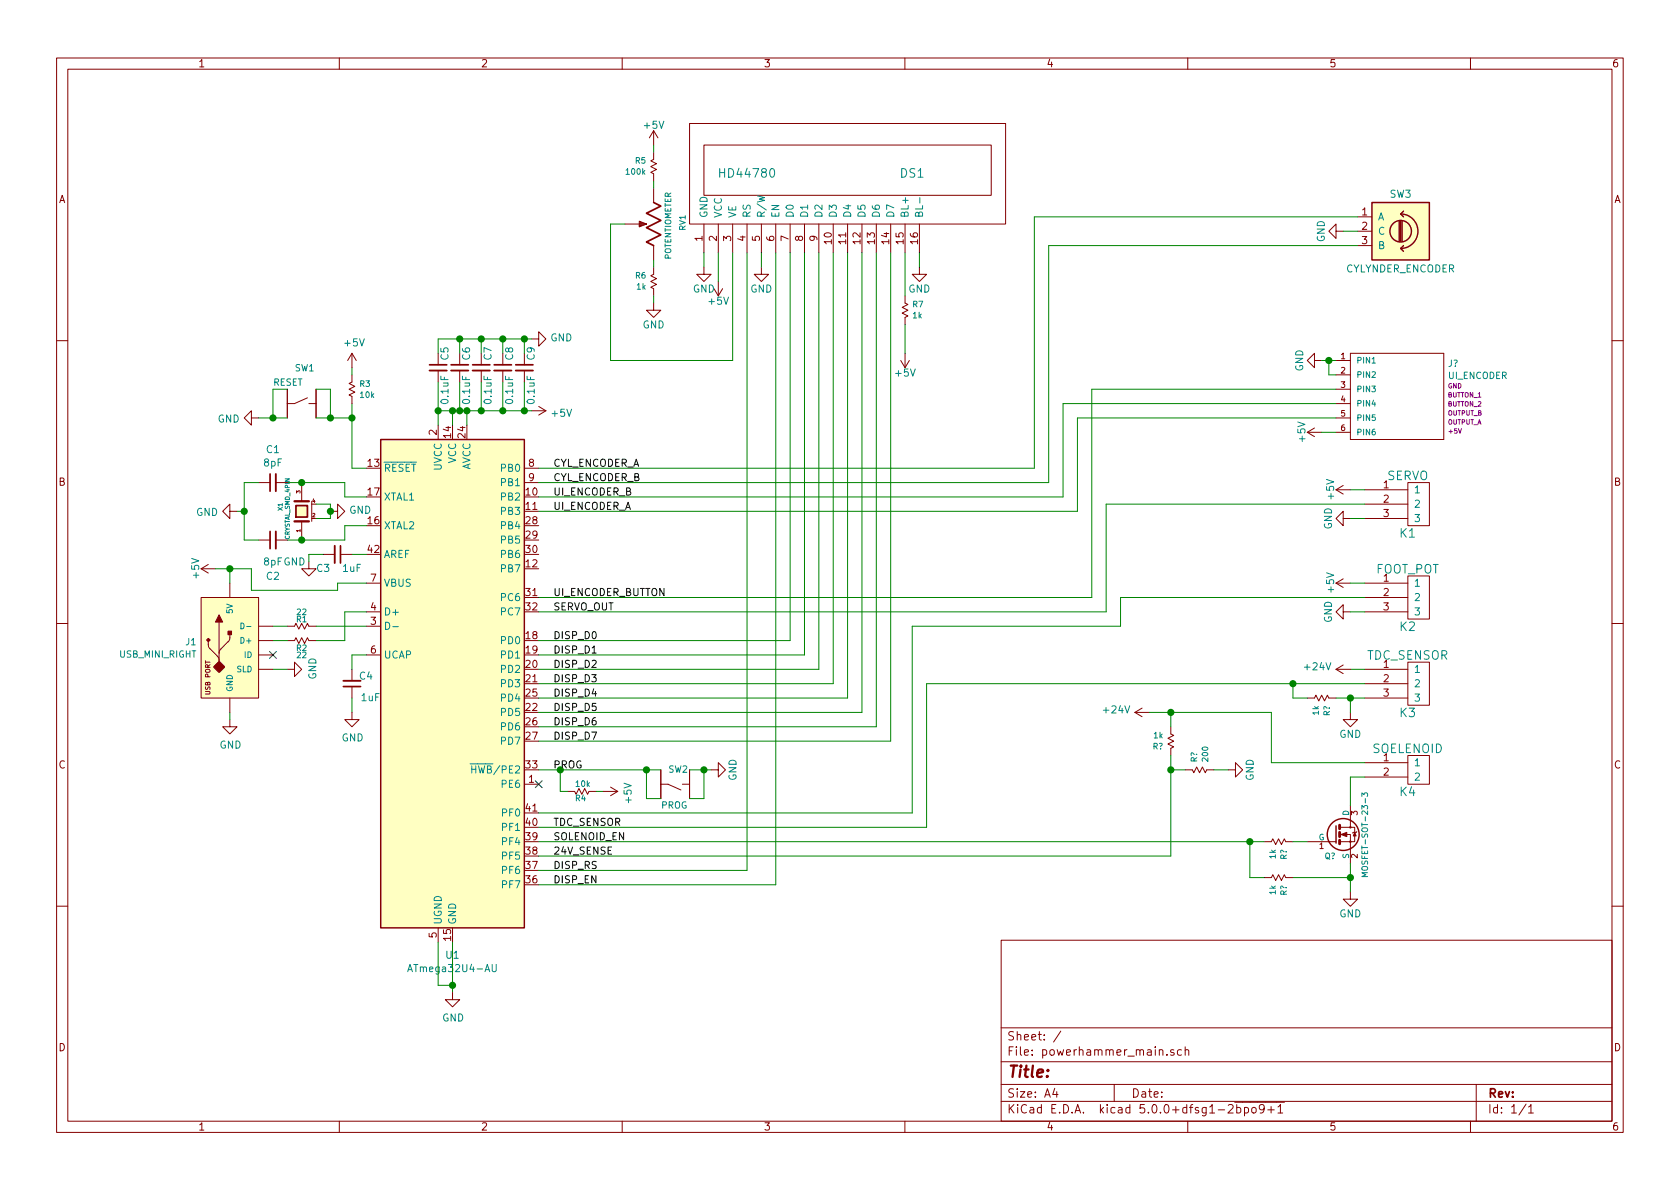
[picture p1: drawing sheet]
EESchema Schematic File Version 4
LIBS:powerhammer_main-cache
EELAYER 26 0
EELAYER END
$Descr A4 11693 8268
encoding utf-8
Sheet 1 1
Title ""
Date ""
Rev ""
Comp ""
Comment1 ""
Comment2 ""
Comment3 ""
Comment4 ""
$EndDescr
$Comp
L custom:PINS_3 K3
U 1 1
P 9800 4750
F 0 "K3" H 9800 4550 60  0000 C CNN
F 1 "TDC_SENSOR" H 9800 4950 60  0000 C CNN
F 2 "MF_Connectors:MF_Connectors-PTH_2.54MM_01X03" H 9800 4850 60  0001 C CNN
F 3 "" H 9800 4850 60  0000 C CNN
	1    9800 4750
	-1   0    0    -1  
$EndComp
$Comp
L custom:PINS_3 K1
U 1 1
P 9800 3500
F 0 "K1" H 9800 3300 60  0000 C CNN
F 1 "SERVO" H 9800 3700 60  0000 C CNN
F 2 "MF_Connectors:MF_Connectors-PTH_2.54MM_01X03" H 9800 3600 60  0001 C CNN
F 3 "" H 9800 3600 60  0000 C CNN
	1    9800 3500
	-1   0    0    -1  
$EndComp
$Comp
L custom:PINS_3 K2
U 1 1
P 9800 4150
F 0 "K2" H 9800 3950 60  0000 C CNN
F 1 "FOOT_POT" H 9800 4350 60  0000 C CNN
F 2 "MF_Connectors:MF_Connectors-PTH_2.54MM_01X03" H 9800 4250 60  0001 C CNN
F 3 "" H 9800 4250 60  0000 C CNN
	1    9800 4150
	-1   0    0    -1  
$EndComp
$Comp
L custom:HD44780 DS1
U 1 1
P 4900 1750
F 0 "DS1" H 6350 1200 60  0000 C CNN
F 1 "HD44780" H 5200 1200 60  0000 C CNN
F 2 "DigitalCave:HD44780" H 4900 1750 60  0001 C CNN
F 3 "" H 4900 1750 60  0000 C CNN
	1    4900 1750
	1    0    0    1   
$EndComp
$Comp
L powerhammer_main-rescue:Rotary_Encoder SW3
U 1 1
P 9750 1600
F 0 "SW3" H 9750 1860 50  0000 C CNN
F 1 "CYLYNDER_ENCODER" H 9750 1340 50  0000 C CNN
F 2 "MF_Connectors:MF_Connectors-PTH_2.54MM_01X03" H 9650 1760 50  0001 C CNN
F 3 "" H 9750 1860 50  0001 C CNN
	1    9750 1600
	1    0    0    -1  
$EndComp
$Comp
L power:GND #PWR019
U 1 1
P 6400 1850
F 0 "#PWR019" H 6400 1600 50  0001 C CNN
F 1 "GND" H 6400 1700 50  0000 C CNN
F 2 "" H 6400 1850 50  0000 C CNN
F 3 "" H 6400 1850 50  0000 C CNN
	1    6400 1850
	-1   0    0    -1  
$EndComp
Wire Wire Line
	6400 1850 6400 1750
$Comp
L power:+5V #PWR018
U 1 1
P 6300 2450
F 0 "#PWR018" H 6300 2300 50  0001 C CNN
F 1 "+5V" H 6300 2590 50  0000 C CNN
F 2 "" H 6300 2450 50  0000 C CNN
F 3 "" H 6300 2450 50  0000 C CNN
	1    6300 2450
	1    0    0    1   
$EndComp
$Comp
L power:GND #PWR024
U 1 1
P 9400 3600
F 0 "#PWR024" H 9400 3350 50  0001 C CNN
F 1 "GND" H 9400 3450 50  0000 C CNN
F 2 "" H 9400 3600 50  0000 C CNN
F 3 "" H 9400 3600 50  0000 C CNN
	1    9400 3600
	0    1    -1   0   
$EndComp
Wire Wire Line
	9500 3600 9400 3600
Wire Wire Line
	9500 3400 9400 3400
Wire Wire Line
	9400 4650 9500 4650
$Comp
L power:+5V #PWR026
U 1 1
P 9400 4050
F 0 "#PWR026" H 9400 3900 50  0001 C CNN
F 1 "+5V" H 9400 4190 50  0000 C CNN
F 2 "" H 9400 4050 50  0000 C CNN
F 3 "" H 9400 4050 50  0000 C CNN
	1    9400 4050
	0    -1   -1   0   
$EndComp
Wire Wire Line
	9400 4050 9500 4050
$Comp
L power:GND #PWR027
U 1 1
P 9400 4250
F 0 "#PWR027" H 9400 4000 50  0001 C CNN
F 1 "GND" H 9400 4100 50  0000 C CNN
F 2 "" H 9400 4250 50  0000 C CNN
F 3 "" H 9400 4250 50  0000 C CNN
	1    9400 4250
	0    1    -1   0   
$EndComp
Wire Wire Line
	9400 4250 9500 4250
$Comp
L power:GND #PWR034
U 1 1
P 9200 2500
F 0 "#PWR034" H 9200 2250 50  0001 C CNN
F 1 "GND" H 9200 2350 50  0000 C CNN
F 2 "" H 9200 2500 50  0000 C CNN
F 3 "" H 9200 2500 50  0000 C CNN
	1    9200 2500
	0    1    1    0   
$EndComp
$Comp
L power:+5V #PWR016
U 1 1
P 5000 1950
F 0 "#PWR016" H 5000 1800 50  0001 C CNN
F 1 "+5V" H 5000 2090 50  0000 C CNN
F 2 "" H 5000 1950 50  0000 C CNN
F 3 "" H 5000 1950 50  0000 C CNN
	1    5000 1950
	1    0    0    1   
$EndComp
Wire Wire Line
	5000 1750 5000 1950
$Comp
L power:GND #PWR015
U 1 1
P 4900 1850
F 0 "#PWR015" H 4900 1600 50  0001 C CNN
F 1 "GND" H 4900 1700 50  0000 C CNN
F 2 "" H 4900 1850 50  0000 C CNN
F 3 "" H 4900 1850 50  0000 C CNN
	1    4900 1850
	-1   0    0    -1  
$EndComp
Wire Wire Line
	4900 1750 4900 1850
$Comp
L power:GND #PWR017
U 1 1
P 5300 1850
F 0 "#PWR017" H 5300 1600 50  0001 C CNN
F 1 "GND" H 5300 1700 50  0000 C CNN
F 2 "" H 5300 1850 50  0000 C CNN
F 3 "" H 5300 1850 50  0000 C CNN
	1    5300 1850
	-1   0    0    -1  
$EndComp
Wire Wire Line
	5300 1850 5300 1750
Wire Wire Line
	5100 1750 5100 2500
$Comp
L power:GND #PWR021
U 1 1
P 9350 1600
F 0 "#PWR021" H 9350 1350 50  0001 C CNN
F 1 "GND" H 9350 1450 50  0000 C CNN
F 2 "" H 9350 1600 50  0000 C CNN
F 3 "" H 9350 1600 50  0000 C CNN
	1    9350 1600
	0    1    -1   0   
$EndComp
Wire Wire Line
	9450 1600 9350 1600
$Comp
L MCU_Microchip_ATmega:ATmega32U4-AU U1
U 1 1
P 3150 4750
F 0 "U1" H 3150 2862 50  0000 C CNN
F 1 "ATmega32U4-AU" H 3150 2769 50  0000 C CNN
F 2 "MF_IC_Digital:MF_IC_Digital-TQFP44" H 3150 4750 50  0001 C CIN
F 3 "http://ww1.microchip.com/downloads/en/DeviceDoc/Atmel-7766-8-bit-AVR-ATmega16U4-32U4_Datasheet.pdf" H 3150 4750 50  0001 C CNN
	1    3150 4750
	1    0    0    -1  
$EndComp
$Comp
L Device:C_Small C4
U 1 1
P 2450 4750
F 0 "C4" H 2600 4700 50  0000 R CNN
F 1 "1uF" H 2650 4850 50  0000 R CNN
F 2 "MF_Passives:MF_Passives-C0603" H 2450 4750 50  0001 C CNN
F 3 "~" H 2450 4750 50  0001 C CNN
	1    2450 4750
	1    0    0    1   
$EndComp
Wire Wire Line
	2550 4550 2450 4550
Wire Wire Line
	2450 4550 2450 4650
Wire Wire Line
	2450 4850 2450 4950
$Comp
L power:GND #PWR07
U 1 1
P 2450 4950
F 0 "#PWR07" H 2450 4700 50  0001 C CNN
F 1 "GND" H 2455 4775 50  0000 C CNN
F 2 "" H 2450 4950 50  0001 C CNN
F 3 "" H 2450 4950 50  0001 C CNN
	1    2450 4950
	1    0    0    -1  
$EndComp
$Comp
L custom:CRYSTAL_SMD_4PIN X1
U 1 1
P 2100 3550
F 0 "X1" H 2100 3700 30  0000 L CNN
F 1 "CRYSTAL_SMD_4PIN" H 1900 3650 30  0000 L CNN
F 2 "MF_Frequency_Control:MF_Frequency_Control-5MMX3.2MM" H 2100 3550 60  0001 C CNN
F 3 "" H 2100 3550 60  0000 C CNN
	1    2100 3550
	0    -1   -1   0   
$EndComp
Wire Wire Line
	2200 3500 2300 3500
Wire Wire Line
	2300 3500 2300 3550
Wire Wire Line
	2200 3600 2300 3600
$Comp
L power:GND #PWR05
U 1 1
P 2300 3550
F 0 "#PWR05" H 2300 3300 50  0001 C CNN
F 1 "GND" V 2305 3421 50  0000 R CNN
F 2 "" H 2300 3550 50  0001 C CNN
F 3 "" H 2300 3550 50  0001 C CNN
	1    2300 3550
	0    -1   -1   0   
$EndComp
Wire Wire Line
	2100 3350 2400 3350
Wire Wire Line
	2400 3350 2400 3450
Wire Wire Line
	2400 3450 2550 3450
Connection ~ 2300 3550
Wire Wire Line
	2300 3550 2300 3600
Wire Wire Line
	2100 3750 2400 3750
Wire Wire Line
	2400 3750 2400 3650
Wire Wire Line
	2400 3650 2550 3650
Wire Wire Line
	2100 3350 2000 3350
Connection ~ 2100 3350
Wire Wire Line
	2100 3750 2000 3750
Connection ~ 2100 3750
$Comp
L Device:C_Small C2
U 1 1
P 1900 3750
F 0 "C2" V 2150 3750 50  0000 C CNN
F 1 "8pF" V 2050 3750 50  0000 C CNN
F 2 "MF_Passives:MF_Passives-C0603" H 1900 3750 50  0001 C CNN
F 3 "~" H 1900 3750 50  0001 C CNN
	1    1900 3750
	0    -1   1    0   
$EndComp
$Comp
L Device:C_Small C1
U 1 1
P 1900 3350
F 0 "C1" V 1668 3350 50  0000 C CNN
F 1 "8pF" V 1761 3350 50  0000 C CNN
F 2 "MF_Passives:MF_Passives-C0603" H 1900 3350 50  0001 C CNN
F 3 "~" H 1900 3350 50  0001 C CNN
	1    1900 3350
	0    -1   1    0   
$EndComp
Wire Wire Line
	1800 3350 1700 3350
Wire Wire Line
	1700 3350 1700 3550
Wire Wire Line
	1700 3750 1800 3750
Wire Wire Line
	1700 3550 1650 3550
Connection ~ 1700 3550
Wire Wire Line
	1700 3550 1700 3750
$Comp
L power:GND #PWR02
U 1 1
P 1650 3550
F 0 "#PWR02" H 1650 3300 50  0001 C CNN
F 1 "GND" V 1655 3421 50  0000 R CNN
F 2 "" H 1650 3550 50  0001 C CNN
F 3 "" H 1650 3550 50  0001 C CNN
	1    1650 3550
	0    1    1    0   
$EndComp
Wire Wire Line
	2450 2900 2450 3250
Wire Wire Line
	2450 3250 2550 3250
$Comp
L power:GND #PWR03
U 1 1
P 1800 2900
F 0 "#PWR03" H 1800 2650 50  0001 C CNN
F 1 "GND" V 1805 2771 50  0000 R CNN
F 2 "" H 1800 2900 50  0001 C CNN
F 3 "" H 1800 2900 50  0001 C CNN
	1    1800 2900
	0    1    1    0   
$EndComp
Wire Wire Line
	2450 2900 2450 2800
Connection ~ 2450 2900
$Comp
L custom:RSMALL R3
U 1 1
P 2450 2700
F 0 "R3" H 2499 2739 40  0000 L CNN
F 1 "10k" H 2499 2662 40  0000 L CNN
F 2 "MF_Passives:MF_Passives-R0603" V 2380 2700 30  0001 C CNN
F 3 "" H 2450 2750 30  0000 C CNN
	1    2450 2700
	1    0    0    -1  
$EndComp
Wire Wire Line
	2450 2600 2450 2550
$Comp
L power:+5V #PWR06
U 1 1
P 2450 2550
F 0 "#PWR06" H 2450 2400 50  0001 C CNN
F 1 "+5V" H 2465 2725 50  0000 C CNN
F 2 "" H 2450 2550 50  0001 C CNN
F 3 "" H 2450 2550 50  0001 C CNN
	1    2450 2550
	1    0    0    -1  
$EndComp
$Comp
L power:+5V #PWR010
U 1 1
P 3700 2850
F 0 "#PWR010" H 3700 2700 50  0001 C CNN
F 1 "+5V" V 3715 2979 50  0000 L CNN
F 2 "" H 3700 2850 50  0001 C CNN
F 3 "" H 3700 2850 50  0001 C CNN
	1    3700 2850
	0    1    1    0   
$EndComp
Wire Wire Line
	3050 2950 3050 2850
Wire Wire Line
	3050 2850 3150 2850
Wire Wire Line
	3150 2950 3150 2850
Connection ~ 3150 2850
Wire Wire Line
	3150 2850 3200 2850
Wire Wire Line
	3250 2950 3250 2850
Connection ~ 3250 2850
Wire Wire Line
	3250 2850 3350 2850
$Comp
L Device:C_Small C9
U 1 1
P 3650 2550
F 0 "C9" V 3600 2700 50  0000 R CNN
F 1 "0.1uF" V 3600 2500 50  0000 R CNN
F 2 "MF_Passives:MF_Passives-C0603" H 3650 2550 50  0001 C CNN
F 3 "~" H 3650 2550 50  0001 C CNN
	1    3650 2550
	-1   0    0    -1  
$EndComp
$Comp
L Device:C_Small C8
U 1 1
P 3500 2550
F 0 "C8" V 3450 2700 50  0000 R CNN
F 1 "0.1uF" V 3450 2500 50  0000 R CNN
F 2 "MF_Passives:MF_Passives-C0603" H 3500 2550 50  0001 C CNN
F 3 "~" H 3500 2550 50  0001 C CNN
	1    3500 2550
	-1   0    0    -1  
$EndComp
$Comp
L Device:C_Small C7
U 1 1
P 3350 2550
F 0 "C7" V 3300 2700 50  0000 R CNN
F 1 "0.1uF" V 3300 2500 50  0000 R CNN
F 2 "MF_Passives:MF_Passives-C0603" H 3350 2550 50  0001 C CNN
F 3 "~" H 3350 2550 50  0001 C CNN
	1    3350 2550
	-1   0    0    -1  
$EndComp
$Comp
L Device:C_Small C6
U 1 1
P 3200 2550
F 0 "C6" V 3150 2700 50  0000 R CNN
F 1 "0.1uF" V 3150 2500 50  0000 R CNN
F 2 "MF_Passives:MF_Passives-C0603" H 3200 2550 50  0001 C CNN
F 3 "~" H 3200 2550 50  0001 C CNN
	1    3200 2550
	-1   0    0    -1  
$EndComp
$Comp
L Device:C_Small C5
U 1 1
P 3050 2550
F 0 "C5" V 3000 2700 50  0000 R CNN
F 1 "0.1uF" V 3000 2500 50  0000 R CNN
F 2 "MF_Passives:MF_Passives-C0603" H 3050 2550 50  0001 C CNN
F 3 "~" H 3050 2550 50  0001 C CNN
	1    3050 2550
	-1   0    0    -1  
$EndComp
Wire Wire Line
	3050 2650 3050 2850
Connection ~ 3050 2850
Wire Wire Line
	3200 2650 3200 2850
Connection ~ 3200 2850
Wire Wire Line
	3200 2850 3250 2850
Wire Wire Line
	3350 2650 3350 2850
Connection ~ 3350 2850
Wire Wire Line
	3350 2850 3500 2850
Wire Wire Line
	3500 2650 3500 2850
Connection ~ 3500 2850
Wire Wire Line
	3500 2850 3650 2850
Wire Wire Line
	3650 2650 3650 2850
Connection ~ 3650 2850
Wire Wire Line
	3650 2850 3700 2850
Wire Wire Line
	3050 2450 3050 2350
Wire Wire Line
	3050 2350 3200 2350
Wire Wire Line
	3200 2350 3200 2450
Wire Wire Line
	3200 2350 3350 2350
Wire Wire Line
	3350 2350 3350 2450
Connection ~ 3200 2350
Wire Wire Line
	3350 2350 3500 2350
Wire Wire Line
	3500 2350 3500 2450
Connection ~ 3350 2350
Wire Wire Line
	3500 2350 3650 2350
Wire Wire Line
	3650 2350 3650 2450
Connection ~ 3500 2350
$Comp
L power:GND #PWR09
U 1 1
P 3700 2350
F 0 "#PWR09" H 3700 2100 50  0001 C CNN
F 1 "GND" V 3705 2221 50  0000 R CNN
F 2 "" H 3700 2350 50  0001 C CNN
F 3 "" H 3700 2350 50  0001 C CNN
	1    3700 2350
	0    -1   -1   0   
$EndComp
Wire Wire Line
	3700 2350 3650 2350
Connection ~ 3650 2350
Wire Wire Line
	3050 6550 3050 6850
Wire Wire Line
	3050 6850 3150 6850
Wire Wire Line
	3150 6850 3150 6550
Wire Wire Line
	3150 6850 3150 6900
Connection ~ 3150 6850
$Comp
L power:GND #PWR08
U 1 1
P 3150 6900
F 0 "#PWR08" H 3150 6650 50  0001 C CNN
F 1 "GND" H 3155 6725 50  0000 C CNN
F 2 "" H 3150 6900 50  0001 C CNN
F 3 "" H 3150 6900 50  0001 C CNN
	1    3150 6900
	1    0    0    -1  
$EndComp
$Comp
L Device:C_Small C3
U 1 1
P 2350 3850
F 0 "C3" V 2250 3750 50  0000 C CNN
F 1 "1uF" V 2250 3950 50  0000 C CNN
F 2 "MF_Passives:MF_Passives-C0603" H 2350 3850 50  0001 C CNN
F 3 "~" H 2350 3850 50  0001 C CNN
	1    2350 3850
	0    1    -1   0   
$EndComp
Wire Wire Line
	2450 3850 2550 3850
Wire Wire Line
	2250 3850 2150 3850
$Comp
L power:GND #PWR04
U 1 1
P 2150 3900
F 0 "#PWR04" H 2150 3650 50  0001 C CNN
F 1 "GND" H 2050 3900 50  0000 C CNN
F 2 "" H 2150 3900 50  0001 C CNN
F 3 "" H 2150 3900 50  0001 C CNN
	1    2150 3900
	1    0    0    -1  
$EndComp
Wire Wire Line
	2150 3900 2150 3850
$Comp
L custom:POTENTIOMETER RV1
U 1 1
P 4550 1550
F 0 "RV1" V 4750 1500 40  0000 L CNN
F 1 "POTENTIOMETER" V 4650 1300 40  0000 L CNN
F 2 "MF_Passives:MF_Passives-TC33" V 4480 1550 30  0001 C CNN
F 3 "" H 4550 1550 30  0000 C CNN
	1    4550 1550
	1    0    0    -1  
$EndComp
$Comp
L custom:RSMALL R6
U 1 1
P 4550 1950
F 0 "R6" H 4502 1911 40  0000 R CNN
F 1 "1k" H 4502 1988 40  0000 R CNN
F 2 "MF_Passives:MF_Passives-R0603" V 4480 1950 30  0001 C CNN
F 3 "" H 4550 2000 30  0000 C CNN
	1    4550 1950
	1    0    0    1   
$EndComp
$Comp
L custom:RSMALL R5
U 1 1
P 4550 1150
F 0 "R5" H 4501 1111 40  0000 R CNN
F 1 "100k" H 4501 1188 40  0000 R CNN
F 2 "MF_Passives:MF_Passives-R0603" V 4480 1150 30  0001 C CNN
F 3 "" H 4550 1200 30  0000 C CNN
	1    4550 1150
	1    0    0    1   
$EndComp
$Comp
L power:+5V #PWR012
U 1 1
P 4550 1000
F 0 "#PWR012" H 4550 850 50  0001 C CNN
F 1 "+5V" H 4550 1140 50  0000 C CNN
F 2 "" H 4550 1000 50  0000 C CNN
F 3 "" H 4550 1000 50  0000 C CNN
	1    4550 1000
	-1   0    0    -1  
$EndComp
Wire Wire Line
	4550 1050 4550 1000
Wire Wire Line
	4550 1300 4550 1250
Wire Wire Line
	4550 1800 4550 1850
$Comp
L power:GND #PWR013
U 1 1
P 4550 2100
F 0 "#PWR013" H 4550 1850 50  0001 C CNN
F 1 "GND" H 4550 1950 50  0000 C CNN
F 2 "" H 4550 2100 50  0000 C CNN
F 3 "" H 4550 2100 50  0000 C CNN
	1    4550 2100
	-1   0    0    -1  
$EndComp
Wire Wire Line
	4550 2050 4550 2100
Wire Wire Line
	4250 1550 4250 2500
Wire Wire Line
	4250 2500 5100 2500
$Comp
L custom:RSMALL R7
U 1 1
P 6300 2150
F 0 "R7" H 6252 2111 40  0000 R CNN
F 1 "1k" H 6252 2188 40  0000 R CNN
F 2 "MF_Passives:MF_Passives-R0603" V 6230 2150 30  0001 C CNN
F 3 "" H 6300 2200 30  0000 C CNN
	1    6300 2150
	-1   0    0    1   
$EndComp
Wire Wire Line
	6300 2250 6300 2450
Wire Wire Line
	6300 1750 6300 2050
Wire Wire Line
	7200 1500 7200 3250
Wire Wire Line
	7200 3250 3750 3250
Wire Wire Line
	7200 1500 9450 1500
Wire Wire Line
	7300 1700 7300 3350
Wire Wire Line
	7300 3350 3750 3350
Wire Wire Line
	7300 1700 9450 1700
Wire Wire Line
	7400 3450 3750 3450
Wire Wire Line
	7500 3550 3750 3550
Wire Wire Line
	3750 4150 7600 4150
$Comp
L power:+5V #PWR023
U 1 1
P 9400 3400
F 0 "#PWR023" H 9400 3250 50  0001 C CNN
F 1 "+5V" H 9400 3540 50  0000 C CNN
F 2 "" H 9400 3400 50  0000 C CNN
F 3 "" H 9400 3400 50  0000 C CNN
	1    9400 3400
	0    -1   -1   0   
$EndComp
Wire Wire Line
	3750 4250 7700 4250
Wire Wire Line
	9500 3500 7700 3500
Wire Wire Line
	3750 5750 6450 5750
Wire Wire Line
	3750 5650 6350 5650
$Comp
L custom:PINS_2 K4
U 1 1
P 9800 5350
F 0 "K4" H 9800 5200 60  0000 C CNN
F 1 "SOELENOID" H 9800 5500 60  0000 C CNN
F 2 "MF_Connectors:MF_Connectors-PTH_2.54MM_01X02" H 9800 5400 60  0001 C CNN
F 3 "" H 9800 5400 60  0000 C CNN
	1    9800 5350
	-1   0    0    -1  
$EndComp
Wire Wire Line
	9400 5400 9500 5400
$Comp
L power:GND #PWR020
U 1 1
P 9400 6200
F 0 "#PWR020" H 9400 5950 50  0001 C CNN
F 1 "GND" H 9400 6050 50  0000 C CNN
F 2 "" H 9400 6200 50  0000 C CNN
F 3 "" H 9400 6200 50  0000 C CNN
	1    9400 6200
	-1   0    0    -1  
$EndComp
Wire Wire Line
	7700 3500 7700 4250
Wire Wire Line
	3750 6050 5200 6050
Wire Wire Line
	5200 1750 5200 6050
Wire Wire Line
	3750 6150 5400 6150
Wire Wire Line
	5400 1750 5400 6150
Wire Wire Line
	3750 5350 3900 5350
$Comp
L custom:RSMALL R4
U 1 1
P 4050 5500
F 0 "R4" V 4000 5450 40  0000 L CNN
F 1 "10k" V 4100 5450 40  0000 L CNN
F 2 "MF_Passives:MF_Passives-R0603" V 3980 5500 30  0001 C CNN
F 3 "" H 4050 5550 30  0000 C CNN
	1    4050 5500
	0    1    -1   0   
$EndComp
Wire Wire Line
	4150 5500 4200 5500
$Comp
L power:+5V #PWR011
U 1 1
P 4200 5500
F 0 "#PWR011" H 4200 5350 50  0001 C CNN
F 1 "+5V" H 4215 5675 50  0000 C CNN
F 2 "" H 4200 5500 50  0001 C CNN
F 3 "" H 4200 5500 50  0001 C CNN
	1    4200 5500
	0    1    1    0   
$EndComp
Wire Wire Line
	3950 5500 3900 5500
Wire Wire Line
	3900 5500 3900 5350
$Comp
L custom:RSMALL R1
U 1 1
P 2100 4350
F 0 "R1" V 2050 4350 40  0000 C CNN
F 1 "22" V 2000 4350 40  0000 C CNN
F 2 "MF_Passives:MF_Passives-R0603" V 2030 4350 30  0001 C CNN
F 3 "" H 2100 4400 30  0000 C CNN
	1    2100 4350
	0    1    1    0   
$EndComp
Wire Wire Line
	1900 4350 2000 4350
$Comp
L custom:RSMALL R2
U 1 1
P 2100 4450
F 0 "R2" V 2150 4450 40  0000 C CNN
F 1 "22" V 2200 4450 40  0000 C CNN
F 2 "MF_Passives:MF_Passives-R0603" V 2030 4450 30  0001 C CNN
F 3 "" H 2100 4500 30  0000 C CNN
	1    2100 4450
	0    1    1    0   
$EndComp
Wire Wire Line
	1900 4450 2000 4450
$Comp
L power:GND #PWR01
U 1 1
P 1600 5000
F 0 "#PWR01" H 1600 4750 50  0001 C CNN
F 1 "GND" H 1605 4825 50  0000 C CNN
F 2 "" H 1600 5000 50  0001 C CNN
F 3 "" H 1600 5000 50  0001 C CNN
	1    1600 5000
	1    0    0    -1  
$EndComp
NoConn ~ 1900 4550
NoConn ~ 3750 5450
Wire Wire Line
	4350 1550 4250 1550
$Comp
L power:GND #PWR0101
U 1 1
P 2000 4650
F 0 "#PWR0101" H 2000 4400 50  0001 C CNN
F 1 "GND" H 2005 4475 50  0000 C CNN
F 2 "" H 2000 4650 50  0001 C CNN
F 3 "" H 2000 4650 50  0001 C CNN
	1    2000 4650
	0    -1   -1   0   
$EndComp
Wire Wire Line
	2000 4650 1900 4650
Wire Wire Line
	1600 4950 1600 5000
$Comp
L MF_Connectors:USB_MINI_RIGHT J1
U 1 1
P 1600 4450
F 0 "J1" H 1371 4443 45  0000 R CNN
F 1 "USB_MINI_RIGHT" H 1371 4357 45  0000 R CNN
F 2 "MF_Connectors:MF_Connectors-MINIUSB-RIGHT" V 1368 4281 20  0001 C CNN
F 3 "" H 1575 4454 60  0000 C CNN
	1    1600 4450
	1    0    0    -1  
$EndComp
Wire Wire Line
	2200 4350 2550 4350
Wire Wire Line
	2200 4450 2400 4450
Wire Wire Line
	2400 4450 2400 4250
Wire Wire Line
	2400 4250 2550 4250
Wire Wire Line
	1600 4050 1600 3950
Wire Wire Line
	1750 3950 1750 4100
Wire Wire Line
	1750 4100 2350 4100
Wire Wire Line
	2350 4100 2350 4050
Wire Wire Line
	2350 4050 2550 4050
Wire Wire Line
	1600 3950 1750 3950
$Comp
L power:+5V #PWR0102
U 1 1
P 1500 3950
F 0 "#PWR0102" H 1500 3800 50  0001 C CNN
F 1 "+5V" H 1500 4090 50  0000 C CNN
F 2 "" H 1500 3950 50  0000 C CNN
F 3 "" H 1500 3950 50  0000 C CNN
	1    1500 3950
	0    -1   1    0   
$EndComp
Wire Wire Line
	1500 3950 1600 3950
Connection ~ 1600 3950
$Comp
L MF_Switches:TACT_4.2MM SW1
U 1 1
P 2100 2800
F 0 "SW1" V 1850 2750 45  0000 L CNN
F 1 "RESET" V 1950 2600 45  0000 L CNN
F 2 "MF_Switches:MF_Switches-TACT4.2MM" H 1990 2950 20  0001 L CNN
F 3 "" H 2100 2800 60  0001 C CNN
	1    2100 2800
	0    1    1    0   
$EndComp
Wire Wire Line
	1800 2900 1900 2900
Wire Wire Line
	2200 2900 2300 2900
Wire Wire Line
	2000 2700 1900 2700
Wire Wire Line
	1900 2700 1900 2900
Connection ~ 1900 2900
Wire Wire Line
	1900 2900 2000 2900
Wire Wire Line
	2200 2700 2300 2700
Wire Wire Line
	2300 2700 2300 2900
Connection ~ 2300 2900
Wire Wire Line
	2300 2900 2450 2900
$Comp
L MF_Switches:TACT_4.2MM SW2
U 1 1
P 4700 5450
F 0 "SW2" V 4800 5400 45  0000 L CNN
F 1 "PROG" V 4550 5350 45  0000 L CNN
F 2 "MF_Switches:MF_Switches-TACT4.2MM" H 4590 5600 20  0001 L CNN
F 3 "" H 4700 5450 60  0001 C CNN
	1    4700 5450
	0    1    -1   0   
$EndComp
Wire Wire Line
	4800 5350 4900 5350
Wire Wire Line
	4900 5550 4900 5350
Wire Wire Line
	4500 5550 4500 5350
Connection ~ 4500 5350
Wire Wire Line
	4500 5350 4600 5350
$Comp
L custom:RSMALL R?
U 1 1
P 8900 5850
F 0 "R?" H 8949 5889 40  0000 L CNN
F 1 "1k" H 8949 5812 40  0000 L CNN
F 2 "MF_Passives:MF_Passives-R0603" V 8830 5850 30  0001 C CNN
F 3 "" H 8900 5900 30  0000 C CNN
	1    8900 5850
	0    1    1    0   
$EndComp
$Comp
L custom:RSMALL R?
U 1 1
P 8900 6100
F 0 "R?" H 8949 6139 40  0000 L CNN
F 1 "1k" H 8949 6062 40  0000 L CNN
F 2 "MF_Passives:MF_Passives-R0603" V 8830 6100 30  0001 C CNN
F 3 "" H 8900 6150 30  0000 C CNN
	1    8900 6100
	0    1    1    0   
$EndComp
$Comp
L custom:RSMALL R?
U 1 1
P 9200 4850
F 0 "R?" H 9249 4889 40  0000 L CNN
F 1 "1k" H 9249 4812 40  0000 L CNN
F 2 "MF_Passives:MF_Passives-R0603" V 9130 4850 30  0001 C CNN
F 3 "" H 9200 4900 30  0000 C CNN
	1    9200 4850
	0    1    1    0   
$EndComp
$Comp
L power:GND #PWR?
U 1 1
P 9400 4950
F 0 "#PWR?" H 9400 4700 50  0001 C CNN
F 1 "GND" H 9400 4800 50  0000 C CNN
F 2 "" H 9400 4950 50  0000 C CNN
F 3 "" H 9400 4950 50  0000 C CNN
	1    9400 4950
	-1   0    0    -1  
$EndComp
$Comp
L MF_Connectors:CON_01X06_PTH_2.54MM J?
U 1 1
P 9400 2500
F 0 "J?" H 10077 2481 45  0000 L CNN
F 1 "UI_ENCODER" H 10077 2397 45  0000 L CNN
F 2 "MF_Connectors_PTH_2.54MM_01X06" H 9725 1915 20  0001 C CNN
F 3 "" H 9400 2500 60  0000 C CNN
F 4 "GND" H 10077 2324 32  0000 L CNN "LABEL01"
F 5 "BUTTON_1" H 10077 2261 32  0000 L CNN "LABEL02"
F 6 "BUTTON_2" H 10077 2198 32  0000 L CNN "LABEL03"
F 7 "OUTPUT_B" H 10077 2135 32  0000 L CNN "LABEL04"
F 8 "OUTPUT_A" H 10077 2072 32  0000 L CNN "LABEL05"
F 9 "+5V" H 10077 2009 32  0000 L CNN "LABEL06"
	1    9400 2500
	1    0    0    -1  
$EndComp
Wire Wire Line
	9300 2500 9250 2500
Wire Wire Line
	9250 2500 9250 2600
Wire Wire Line
	9250 2600 9300 2600
Connection ~ 9250 2500
Wire Wire Line
	9250 2500 9200 2500
$Comp
L power:+5V #PWR?
U 1 1
P 9200 3000
F 0 "#PWR?" H 9200 2850 50  0001 C CNN
F 1 "+5V" H 9200 3140 50  0000 C CNN
F 2 "" H 9200 3000 50  0000 C CNN
F 3 "" H 9200 3000 50  0000 C CNN
	1    9200 3000
	0    -1   -1   0   
$EndComp
Wire Wire Line
	9200 3000 9300 3000
Wire Wire Line
	9300 2900 7500 2900
Wire Wire Line
	7500 2900 7500 3550
Wire Wire Line
	9300 2800 7400 2800
Wire Wire Line
	7400 2800 7400 3450
Wire Wire Line
	9300 2700 7600 2700
Wire Wire Line
	7600 2700 7600 4150
Wire Wire Line
	6450 4750 6450 5750
Wire Wire Line
	9500 4150 7800 4150
Wire Wire Line
	7800 4150 7800 4350
Wire Wire Line
	7800 4350 6350 4350
Wire Wire Line
	6350 4350 6350 5650
Wire Wire Line
	6450 4750 9000 4750
Wire Wire Line
	9300 4850 9400 4850
Wire Wire Line
	9400 4850 9400 4950
Connection ~ 9400 4850
Wire Wire Line
	9400 4850 9500 4850
Wire Wire Line
	9000 4850 9100 4850
Wire Wire Line
	9000 4850 9000 4750
Connection ~ 9000 4750
Wire Wire Line
	9000 4750 9500 4750
$Comp
L custom:MOSFET-SOT-23-3 Q?
U 1 1
P 9300 5800
F 0 "Q?" H 9300 5651 40  0000 R CNN
F 1 "MOSFET-SOT-23-3" V 9500 6100 40  0000 R CNN
F 2 "MF_Discrete_Semiconductor:MF_Discrete_Semiconductor-SOT-23-3" V 9200 5950 29  0001 C CNN
F 3 "" H 9300 5800 60  0000 C CNN
	1    9300 5800
	1    0    0    -1  
$EndComp
Wire Wire Line
	9000 5850 9100 5850
Wire Wire Line
	8700 5850 8700 6100
Wire Wire Line
	8700 6100 8800 6100
Connection ~ 8700 5850
Wire Wire Line
	8700 5850 8800 5850
Wire Wire Line
	9000 6100 9400 6100
Wire Wire Line
	9400 6100 9400 6000
Wire Wire Line
	9400 6100 9400 6200
Connection ~ 9400 6100
Wire Wire Line
	3750 5850 8700 5850
Wire Wire Line
	9400 5400 9400 5600
$Comp
L power:+24V #PWR?
U 1 1
P 8000 4950
F 0 "#PWR?" H 8000 4800 50  0001 C CNN
F 1 "+24V" V 8015 5078 50  0000 L CNN
F 2 "" H 8000 4950 50  0001 C CNN
F 3 "" H 8000 4950 50  0001 C CNN
	1    8000 4950
	0    -1   -1   0   
$EndComp
$Comp
L power:+24V #PWR?
U 1 1
P 9400 4650
F 0 "#PWR?" H 9400 4500 50  0001 C CNN
F 1 "+24V" V 9415 4778 50  0000 L CNN
F 2 "" H 9400 4650 50  0001 C CNN
F 3 "" H 9400 4650 50  0001 C CNN
	1    9400 4650
	0    -1   -1   0   
$EndComp
$Comp
L custom:RSMALL R?
U 1 1
P 8150 5150
F 0 "R?" H 8199 5189 40  0000 L CNN
F 1 "1k" H 8199 5112 40  0000 L CNN
F 2 "MF_Passives:MF_Passives-R0603" V 8080 5150 30  0001 C CNN
F 3 "" H 8150 5200 30  0000 C CNN
	1    8150 5150
	-1   0    0    1   
$EndComp
$Comp
L custom:RSMALL R?
U 1 1
P 8350 5350
F 0 "R?" H 8399 5389 40  0000 L CNN
F 1 "200" H 8399 5312 40  0000 L CNN
F 2 "MF_Passives:MF_Passives-R0603" V 8280 5350 30  0001 C CNN
F 3 "" H 8350 5400 30  0000 C CNN
	1    8350 5350
	0    -1   -1   0   
$EndComp
Wire Wire Line
	8000 4950 8150 4950
Wire Wire Line
	8850 4950 8850 5300
Wire Wire Line
	8850 5300 9500 5300
Wire Wire Line
	8150 5250 8150 5350
Wire Wire Line
	8150 5050 8150 4950
Connection ~ 8150 4950
Wire Wire Line
	8150 4950 8850 4950
$Comp
L power:GND #PWR?
U 1 1
P 8550 5350
F 0 "#PWR?" H 8550 5100 50  0001 C CNN
F 1 "GND" H 8550 5200 50  0000 C CNN
F 2 "" H 8550 5350 50  0000 C CNN
F 3 "" H 8550 5350 50  0000 C CNN
	1    8550 5350
	0    -1   1    0   
$EndComp
Wire Wire Line
	8550 5350 8450 5350
Wire Wire Line
	8250 5350 8150 5350
Wire Wire Line
	3750 5950 8150 5950
Wire Wire Line
	8150 5950 8150 5350
Connection ~ 8150 5350
Wire Wire Line
	3750 4450 5500 4450
Wire Wire Line
	5500 4450 5500 1750
Wire Wire Line
	3750 4550 5600 4550
Wire Wire Line
	5600 4550 5600 1750
Wire Wire Line
	3750 4650 5700 4650
Wire Wire Line
	5700 4650 5700 1750
Wire Wire Line
	3750 4750 5800 4750
Wire Wire Line
	5800 4750 5800 1750
Wire Wire Line
	3750 4850 5900 4850
Wire Wire Line
	5900 4850 5900 1750
Wire Wire Line
	3750 4950 6000 4950
Wire Wire Line
	6000 4950 6000 1750
Wire Wire Line
	3750 5050 6100 5050
Wire Wire Line
	6100 5050 6100 1750
Wire Wire Line
	6200 5150 6200 1750
Wire Wire Line
	4500 5550 4600 5550
Text Label 3850 5950 0    50   ~ 0
24V_SENSE
Text Label 3850 6050 0    50   ~ 0
DISP_RS
Text Label 3850 6150 0    50   ~ 0
DISP_EN
Text Label 3850 5850 0    50   ~ 0
SOLENOID_EN
Text Label 3850 5750 0    50   ~ 0
TDC_SENSOR
Wire Wire Line
	4800 5550 4900 5550
Wire Wire Line
	3900 5350 4500 5350
Connection ~ 3900 5350
Wire Wire Line
	4900 5350 4950 5350
Connection ~ 4900 5350
$Comp
L power:GND #PWR?
U 1 1
P 4950 5350
F 0 "#PWR?" H 4950 5100 50  0001 C CNN
F 1 "GND" H 4950 5200 50  0000 C CNN
F 2 "" H 4950 5350 50  0000 C CNN
F 3 "" H 4950 5350 50  0000 C CNN
	1    4950 5350
	0    -1   1    0   
$EndComp
Text Label 3850 5350 0    50   ~ 0
PROG
Text Label 3850 4450 0    50   ~ 0
DISP_D0
Text Label 3850 4550 0    50   ~ 0
DISP_D1
Text Label 3850 4650 0    50   ~ 0
DISP_D2
Text Label 3850 4750 0    50   ~ 0
DISP_D3
Text Label 3850 4850 0    50   ~ 0
DISP_D4
Text Label 3850 4950 0    50   ~ 0
DISP_D5
Text Label 3850 5050 0    50   ~ 0
DISP_D6
Text Label 3850 5150 0    50   ~ 0
DISP_D7
Wire Wire Line
	3750 5150 6200 5150
Text Label 3850 4250 0    50   ~ 0
SERVO_OUT
Text Label 3850 4150 0    50   ~ 0
UI_ENCODER_BUTTON
Text Label 3850 3550 0    50   ~ 0
UI_ENCODER_A
Text Label 3850 3450 0    50   ~ 0
UI_ENCODER_B
Text Label 3850 3250 0    50   ~ 0
CYL_ENCODER_A
Text Label 3850 3350 0    50   ~ 0
CYL_ENCODER_B
$EndSCHEMATC
